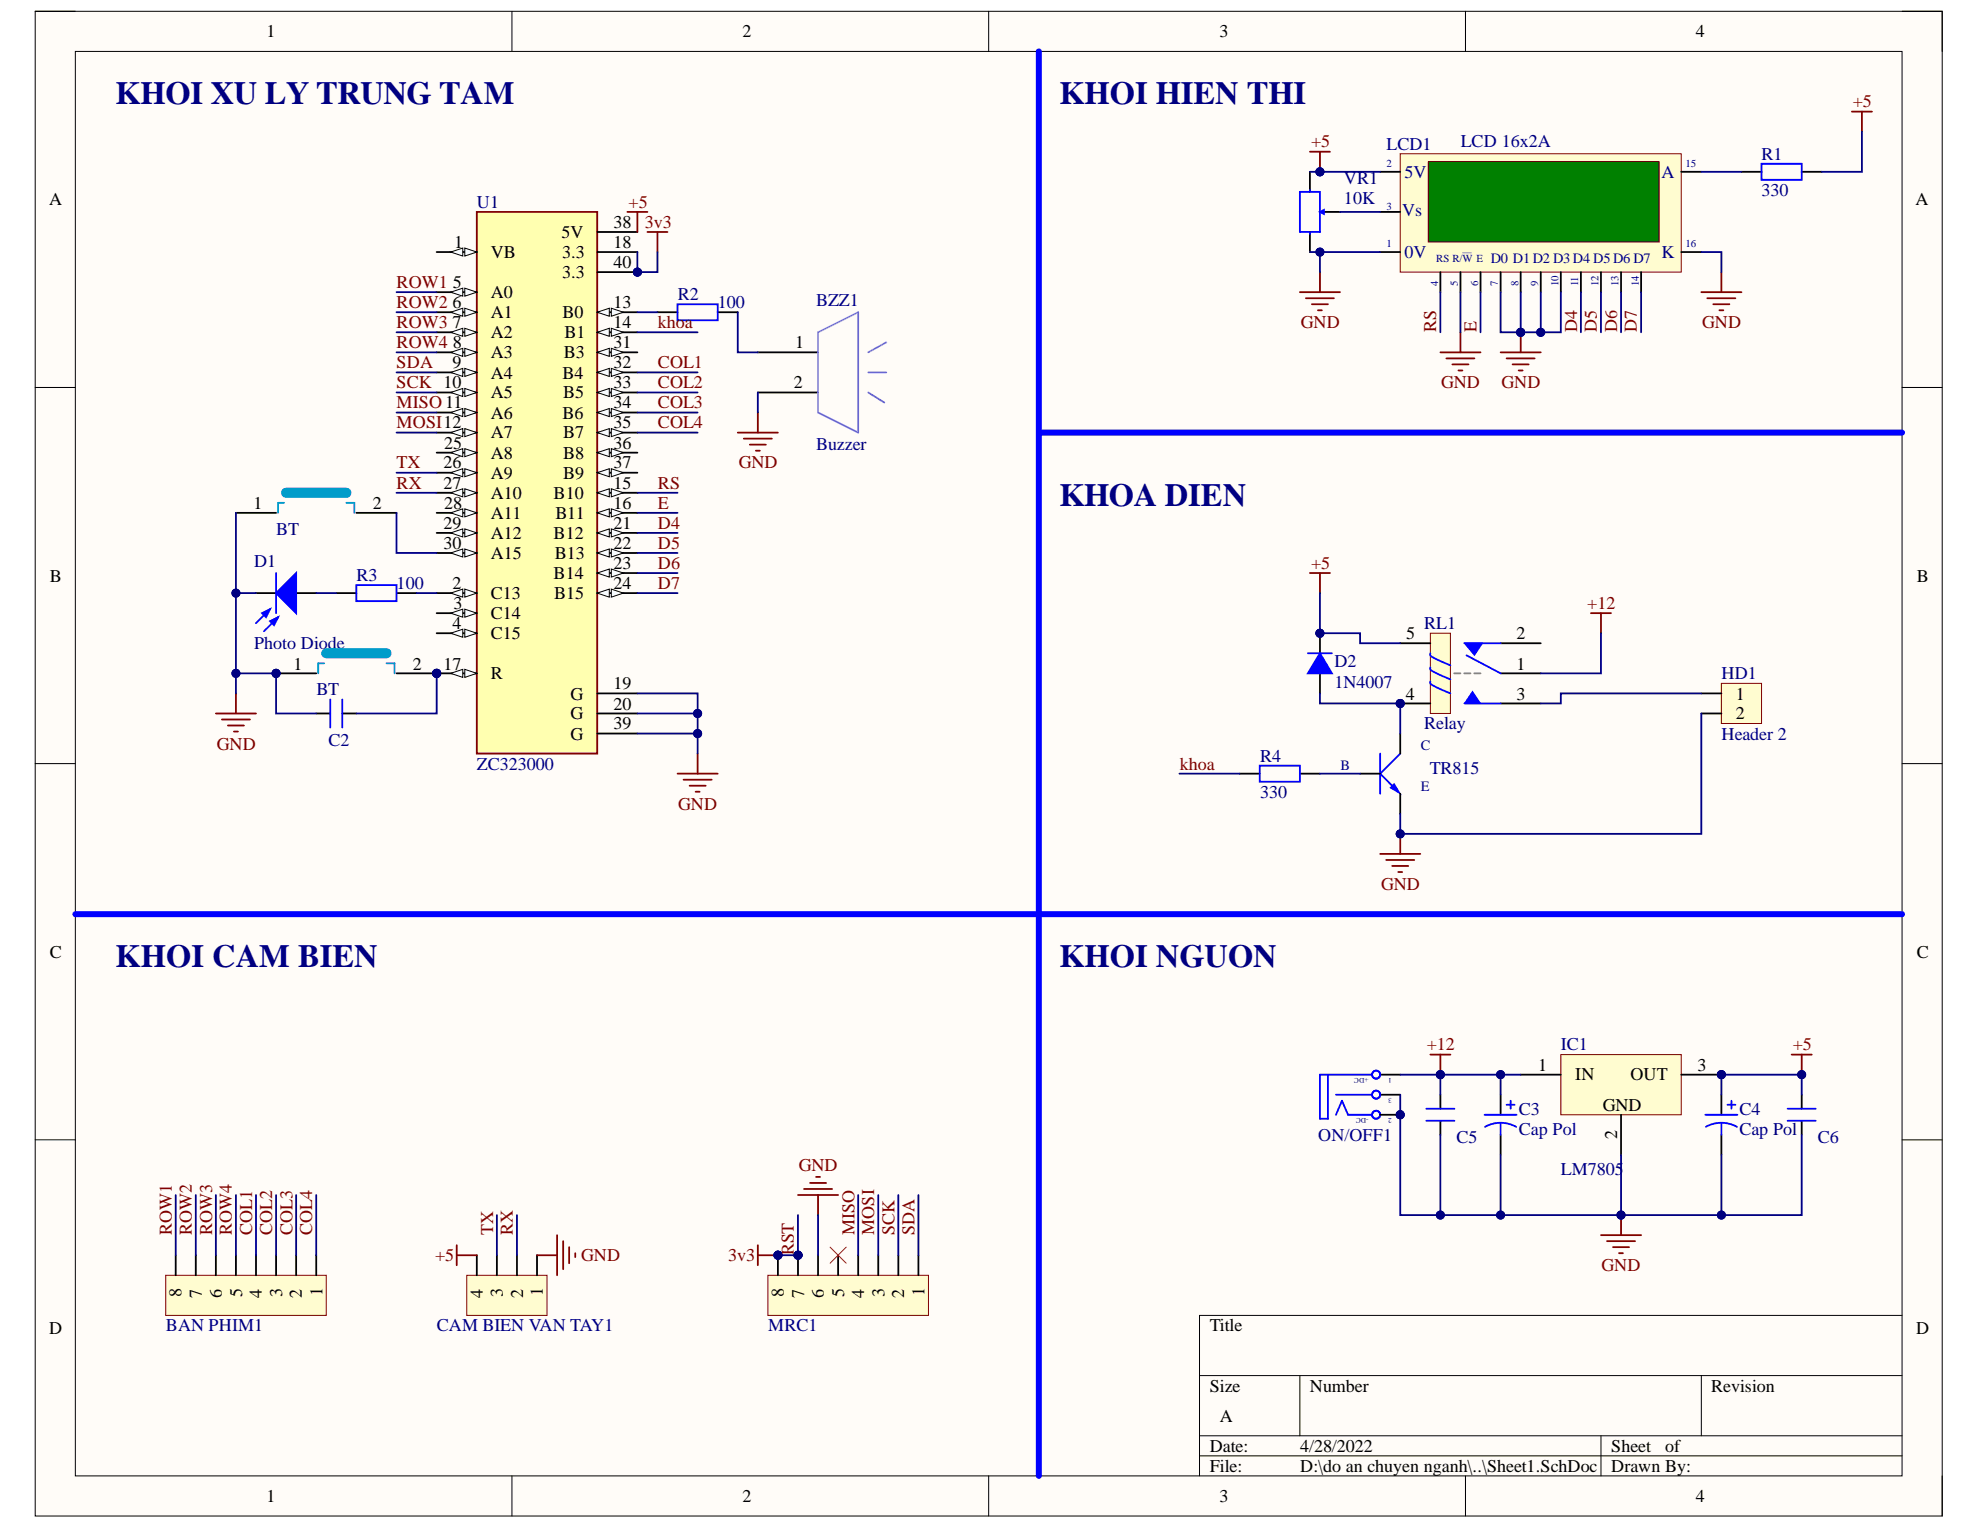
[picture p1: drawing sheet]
# Altium project quang.PrjPcb
1 sheet, 25 parts. Net scope: global (net labels, ports and power ports of the same name join across sheets).
Board file: PCB1.PcbDoc

## Sheet Sheet1.SchDoc
size A; SheetNumber: 1; SheetTotal: 1

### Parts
BAN_PHIM1  JP8  [CON8]  (value not drawn)
BT1  BT  [SW4]
BT2  BT  [SW4]
BZZ1  Buzzer  [buzzer 5V]
C2  CAP gom  [CN1]  (value not drawn)
C3  Cap Pol  [C3MM]
C4  Cap Pol  [C3MM]
C5  CAP gom  [CN1]  (value not drawn)
C6  CAP gom  [CN1]  (value not drawn)
CAM_BIEN_VAN_TAY1  JP4  [CON4]  (value not drawn)
D1  Photo Diode  [LED-5]
D2  1N4007  [D1A]
HD1  Header 2  [HED2]
IC1  LM7805  [QTO-220]
LCD1  LCD 16x2A  [LCD16X2]
ON/OFF1  POWER  [DC-IN]  (value not drawn)
R1  330  [DIEN TRO 1/4 W]
R2  100  [DIEN TRO 1/4 W]
R3  100  [DIEN TRO 1/4 W]
R4  330  [DIEN TRO 1/4 W]
RC522  JP8  [CON8]  (value not drawn)
RL1  Relay  [RL_SPDT_10A]
STA.TR1  TR815  [QTO-92]
U1  ZC323000  [MODULE_ZC323000]
VR1  10K  [VR]

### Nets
+5: C4.1 C6.2 CAM_BIEN_VAN_TAY1.4 D2.2(K) IC1.3(OUT) LCD1.2(VDD) R1.2 RL1.5 U1.38(5V) VR1.1
+12: C3.1 C5.2 IC1.1(IN) ON/OFF1.1(T) RL1.1
GND: BT1.1 BT2.1 BZZ1.2 C2.1 C3.2 C4.2 C5.1 C6.1 CAM_BIEN_VAN_TAY1.1 D1.2(K) HD1.2 IC1.2(GND) LCD1.1(GND) LCD1.5(R/~{W}) LCD1.7(D0) LCD1.8(D1) LCD1.9(D2) LCD1.10(D3) LCD1.16(K) ON/OFF1.2(TN) ON/OFF1.3(S) RC522.6 STA.TR1.1(E) U1.19(G) U1.20(G) U1.39(G) VR1.3
RST: RC522.7 RC522.8 U1.18(3.3) U1.40(3.3)  [also labelled 3v3]
COL1: BAN_PHIM1.4 U1.32(B4)
COL2: BAN_PHIM1.3 U1.33(B5)
COL3: BAN_PHIM1.2 U1.34(B6)
COL4: BAN_PHIM1.1 U1.35(B7)
D4: LCD1.11(D4) U1.21(B12)
D5: LCD1.12(D5) U1.22(B13)
D6: LCD1.13(D6) U1.23(B14)
D7: LCD1.14(D7) U1.24(B15)
E: LCD1.6(~{EN}) U1.16(B11)
khoa: R4.1 U1.14(B1)
MISO: RC522.4 U1.11(A6)
MOSI: RC522.3 U1.12(A7)
ROW1: BAN_PHIM1.8 U1.5(A0)
ROW2: BAN_PHIM1.7 U1.6(A1)
ROW3: BAN_PHIM1.6 U1.7(A2)
ROW4: BAN_PHIM1.5 U1.8(A3)
RS: LCD1.4(RS) U1.15(B10)
RX: CAM_BIEN_VAN_TAY1.2 U1.27(A10)
SCK: RC522.2 U1.10(A5)
SDA: RC522.1 U1.9(A4)
TX: CAM_BIEN_VAN_TAY1.3 U1.26(A9)
NetBT1_2: BT1.2 U1.30(A15)
NetBT2_2: BT2.2 C2.2 U1.17(R)
NetBZZ1_1: BZZ1.1 R2.2
NetD1_1: D1.1(A) R3.1
NetD2_1: D2.1(A) RL1.4 STA.TR1.2(C)
NetHD1_1: HD1.1 RL1.3
NetLCD1_3: LCD1.3(VEE) VR1.2
NetLCD1_15: LCD1.15(A) R1.1
NetR2_1: R2.1 U1.13(B0)
NetR3_2: R3.2 U1.2(C13)
NetR4_2: R4.2 STA.TR1.3(B)

Not connected (* = marked no-connect by the designer): RC522 5*; RL1 2; U1 1(VB) 3(C14) 4(C15) 25(A8) 28(A11) 29(A12) 31(B3) 36(B8) 37(B9)

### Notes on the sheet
- KHOI XU LY TRUNG TAM
- KHOI HIEN THI
- KHOA DIEN
- KHOI CAM BIEN
- KHOI NGUON
